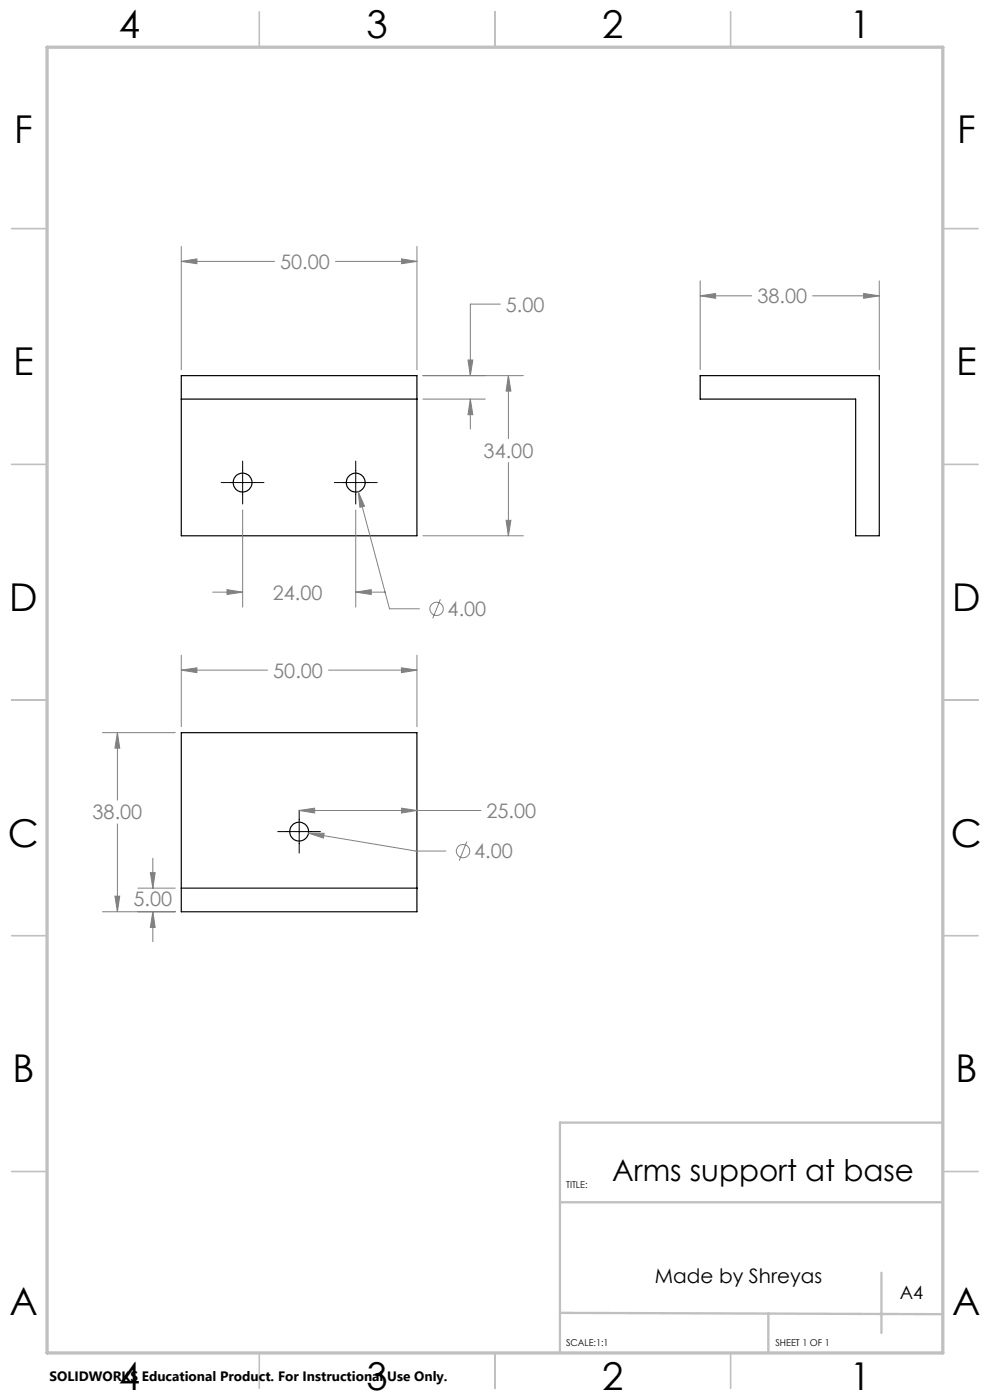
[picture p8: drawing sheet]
<svg xmlns="http://www.w3.org/2000/svg" width="210mm" height="297mm" viewBox="0 0 210 297" stroke-linecap="round" stroke-linejoin="round" font-family="sans-serif">
<g fill="none" stroke="#000" stroke-width=".25">
<path d="M38.5 79.7h49.9v34h-49.9zM148.5 79.7h38v34h-5v-29h-33zM38.5 84.7h49.9M38.5 155.4h49.9v38h-49.9zM38.5 188.4h49.9"/>
<circle cx="51.5" cy="102.4" r="1.99"/>
<circle cx="75.5" cy="102.4" r="2"/>
<circle cx="63.4" cy="176.4" r="1.99"/>
</g>
<g fill="none" stroke="#808080" stroke-width=".21">
<path d="M38.5 55.5l3.3-.6v1zM38.5 52.3v26.1M38.5 55.5h19.7M71.2 55.5h17.2M85.2 54.9l3.2 .6-3.2 .4zM88.4 52.3v26.1M148.5 59.6v18.8M186.5 59.6v18.8M89.7 79.7h21.3M99.3 76.4h1l-.5 3.3zM106.1 64.5h-6.3v15.2M107.8 79.7l.6 3.3h-1z"/>
<path d="M107.8 79.7v13.4M148.5 62.8l3.3-.5v1zM148.5 62.8h11M172.4 62.8h14.1M183.2 62.3l3.3 .5-3.3 .5zM89.7 84.7h13.2M99.8 84.7l.5 3.3h-1zM99.8 84.7v6.3M107.8 98.1v15.6M51.5 108.2v20.6M75.5 108.2v20.6M76 104.3l1.3 3.1-1 .2z"/>
<path d="M76 104.3l6.6 24.8h6.4M89.7 113.7h21.3M107.4 110.4h1l-.6 3.3zM38.5 139v15.2M45.1 125.6h6.4M48.2 125.1l3.3 .5-3.3 .5zM75.5 125.6l3.2-.5v1zM75.5 125.6h6.3M88.4 139v15.2M93.4 127.1l-1.6 4.1M21.7 155.4h15.5M24.9 155.4l.5 3.3h-1z"/>
<path d="M24.9 155.4v14.4M38.5 142.2l3.3-.5v1zM38.5 142.2h18.3M69.7 142.2h18.7M85.2 141.7l3.2 .5-3.2 .5zM24.9 174.8v18.6M63.5 171.9l3.2-.5v1.1zM63.5 171.9h38.5M65.4 176.7l3.4 .1-.2 1zM65.4 176.7l22.8 3.8h6.4M85.2 171.4l3.2 .5-3.2 .6zM99 178.5l-1.6 4.1"/>
<path d="M21.7 193.4h15.5M24.4 190.1h1l-.5 3.3zM29.2 188.4h8M31.9 185.1h1l-.5 3.3zM32.4 193.4l.5 3.3h-1zM32.4 182.1v6.3M32.4 193.4v6.4"/>
<circle cx="92.6" cy="129.2" r="1.41"/>
<circle cx="98.2" cy="180.6" r="1.41"/>
</g>
<path d="M51.5 97.8v9.1M75.5 97.8v9.1M46.9 102.4h9.1M70.9 102.4h9.1M58.9 176.4h9.1M63.5 171.9v9.1" fill="none" stroke="#000" stroke-width=".21"/>
<g fill="none" stroke="#c0c0c0" stroke-width=".35">
<path d="M55 2.5v7.5M105 2.5v7.5M155 2.5v7.5M2.5 48.5h7.5M200 48.5h7.5M2.5 98.5h7.5M200 98.5h7.5M2.5 148.5h7.5M200 148.5h7.5M2.5 198.5h7.5M200 198.5h7.5M2.5 248.5h7.5"/>
<path d="M200 248.5h7.5M55 287v7.5M105 287v7.5M155 287v7.5"/>
</g>
<path d="M200 238.2h-81.2v48.8M118.8 255.1h81.2M118.8 278.5l81.2 .3M163 278.7v8.3M187 270v12.8" fill="none" stroke="#c0c0c0" stroke-width=".5"/>
<path d="M10 10h190v277h-190z" fill="none" stroke="#c0c0c0" stroke-width=".7"/>
<path d="M85.2 54.9l3.2 .6-3.2 .4zM38.5 55.5l3.3-.6v1zM107.4 110.4h1l-.6 3.3zM107.8 79.7l.6 3.3h-1zM99.8 84.7l.5 3.3h-1zM99.3 76.4h1l-.5 3.3zM76 104.3l.3 3.3 1-.2zM48.2 125.1l3.3 .5-3.3 .5zM75.5 125.6l3.2-.5v1zM148.5 62.8l3.3-.5v1zM183.2 62.3l3.3 .5-3.3 .5zM65.4 176.7l3.2 1.1 .2-1zM63.5 171.9l3.2-.5v1.1zM85.2 171.4l3.2 .5-3.2 .6zM38.5 142.2l3.3-.5v1zM85.2 141.7l3.2 .5-3.2 .5zM24.9 155.4l.5 3.3h-1zM24.4 190.1h1l-.5 3.3zM31.9 185.1h1l-.5 3.3zM32.4 193.4l.5 3.3h-1z" fill="#808080"/>
<g font-size="8.1">
<text x="25.2" y="8">4</text>
<text x="77.7" y="8">3</text>
<text x="127.7" y="8">2</text>
<text x="180.2" y="8">1</text>
<text x="3" y="30.4">F</text>
<text x="203" y="30.4">F</text>
<text x="2.8" y="79.6">E</text>
<text x="202.8" y="79.6">E</text>
<text x="2" y="129.6">D</text>
<text x="202" y="129.6">D</text>
<text x="1.7" y="179.6">C</text>
<text x="201.7" y="179.6">C</text>
<text x="2.7" y="229.6">B</text>
<text x="202.7" y="229.6">B</text>
<text x="2" y="278.9">A</text>
<text x="202" y="278.9">A</text>
<text x="25.2" y="295">4</text>
<text x="77.7" y="295">3</text>
<text x="127.7" y="295">2</text>
<text x="180.2" y="295">1</text>
</g>
<text font-size="6.3" x="129.9" y="250.6">Arms support at base</text>
<g font-size="4.2" fill="#808080">
<text x="59.4" y="57">50.00</text>
<text x="160.7" y="64.3">38.00</text>
<text x="107.3" y="66.1">5.00</text>
<text x="102.6" y="97.2">34.00</text>
<text x="57.9" y="127.2">24.00</text>
<text x="95" y="130.7">4.00</text>
<text x="58" y="143.8">50.00</text>
<text x="19.6" y="173.9">38.00</text>
<text x="103.2" y="173.5">25.00</text>
<text x="100.6" y="182.1">4.00</text>
<text x="28.3" y="192.3">5.00</text>
</g>
<text font-size="4.2" x="138.9" y="272.3">Made by Shreyas</text>
<text font-size="3.9" x="190.9" y="275.5">A4</text>
<text font-size="2.9" x="10.5" y="292.9">SOLIDWORKS Educational Product. For Instructional Use Only.</text>
<g font-size="2">
<text x="120.1" y="251.9">TITLE:</text>
<text x="120.1" y="285.6">SCALE:1:1</text>
<text x="164.5" y="285.6">SHEET 1 OF 1</text>
</g>
</svg>
